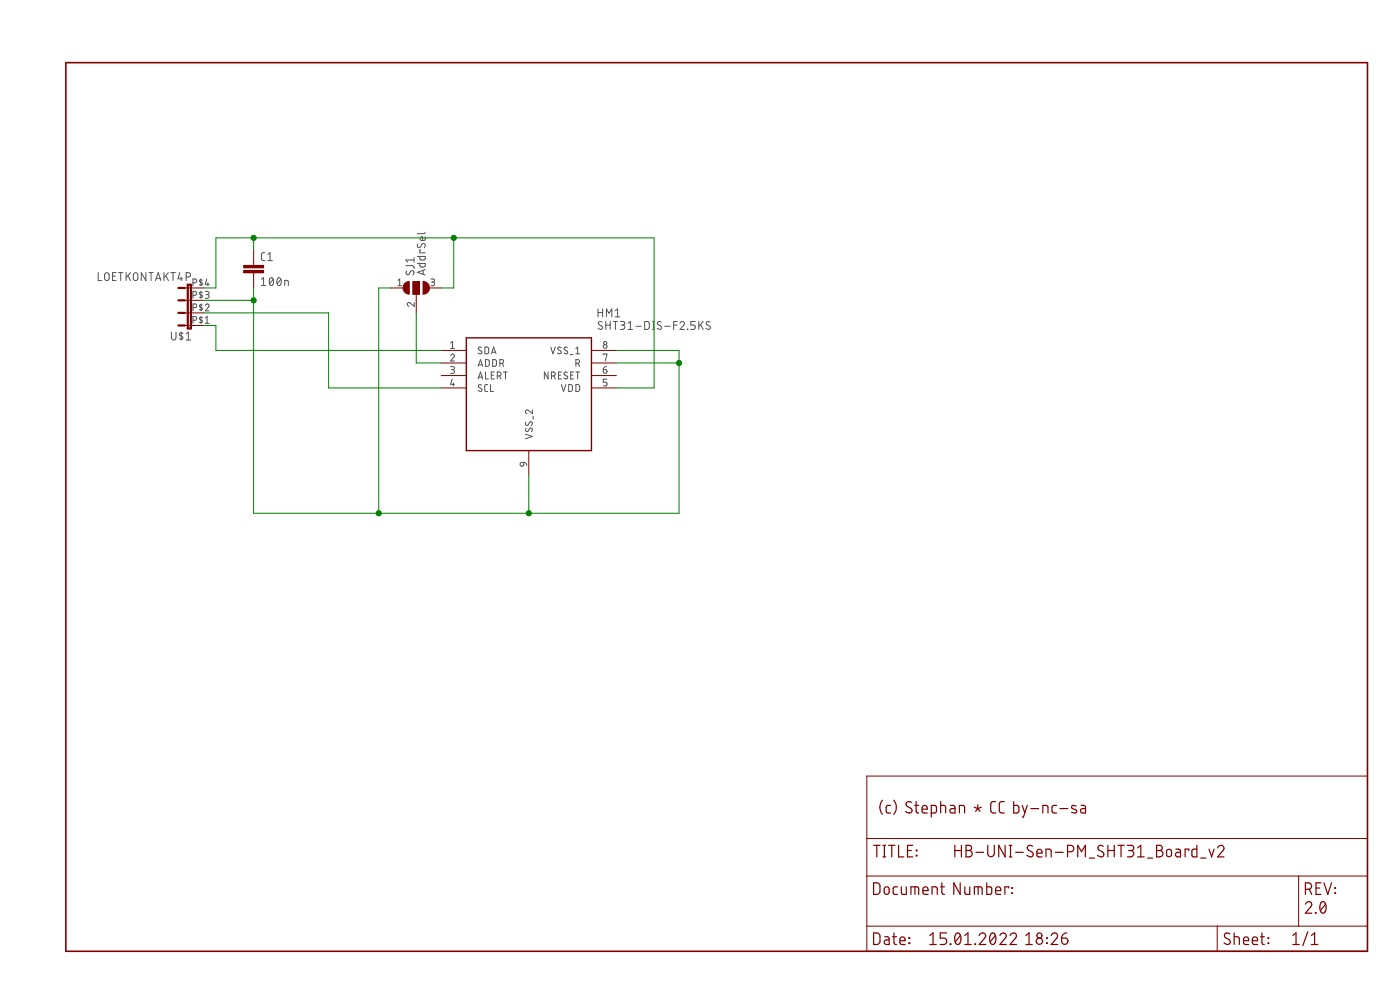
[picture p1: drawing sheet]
<?xml version="1.0" encoding="utf-8"?>
<!DOCTYPE eagle SYSTEM "eagle.dtd">
<eagle version="8.7.1">
<drawing>
<settings>
<setting alwaysvectorfont="yes"/>
<setting verticaltext="up"/>
</settings>
<grid distance="0.1" unitdist="inch" unit="inch" style="lines" multiple="1" display="no" altdistance="0.01" altunitdist="inch" altunit="inch"/>
<schematic xreflabel="%F%N/%S.%C%R" xrefpart="/%S.%C%R">
<libraries>
<library name="rcl">
<symbols>
<symbol name="C-EU">
<wire x1="0" y1="0" x2="0" y2="-0.508" width="0.1524" layer="94"/>
<wire x1="0" y1="-2.54" x2="0" y2="-2.032" width="0.1524" layer="94"/>
<text x="1.524" y="0.381" size="1.778" layer="95">&gt;NAME</text>
<text x="1.524" y="-4.699" size="1.778" layer="96">&gt;VALUE</text>
<rectangle x1="-2.032" y1="-2.032" x2="2.032" y2="-1.524" layer="94"/>
<rectangle x1="-2.032" y1="-1.016" x2="2.032" y2="-0.508" layer="94"/>
<pin name="1" x="0" y="2.54" visible="off" length="short" direction="pas" swaplevel="1" rot="R270"/>
<pin name="2" x="0" y="-5.08" visible="off" length="short" direction="pas" swaplevel="1" rot="R90"/>
</symbol>
</symbols>
<devicesets>
<deviceset name="C-EU" prefix="C" uservalue="yes">
<gates>
<gate name="G$1" symbol="C-EU" x="0" y="0"/>
</gates>
<devices>
<device name="C0402" package="C0402">
<connects>
<connect gate="G$1" pin="1" pad="1"/>
<connect gate="G$1" pin="2" pad="2"/>
</connects>
<technologies>
<technology name=""/>
</technologies>
</device>
<device name="C0504" package="C0504">
<connects>
<connect gate="G$1" pin="1" pad="1"/>
<connect gate="G$1" pin="2" pad="2"/>
</connects>
<technologies>
<technology name=""/>
</technologies>
</device>
<device name="C0603" package="C0603">
<connects>
<connect gate="G$1" pin="1" pad="1"/>
<connect gate="G$1" pin="2" pad="2"/>
</connects>
<technologies>
<technology name=""/>
</technologies>
</device>
<device name="C0805" package="C0805">
<connects>
<connect gate="G$1" pin="1" pad="1"/>
<connect gate="G$1" pin="2" pad="2"/>
</connects>
<technologies>
<technology name=""/>
</technologies>
</device>
<device name="C1005" package="C1005">
<connects>
<connect gate="G$1" pin="1" pad="1"/>
<connect gate="G$1" pin="2" pad="2"/>
</connects>
<technologies>
<technology name=""/>
</technologies>
</device>
<device name="C1206" package="C1206">
<connects>
<connect gate="G$1" pin="1" pad="1"/>
<connect gate="G$1" pin="2" pad="2"/>
</connects>
<technologies>
<technology name=""/>
</technologies>
</device>
<device name="C1210" package="C1210">
<connects>
<connect gate="G$1" pin="1" pad="1"/>
<connect gate="G$1" pin="2" pad="2"/>
</connects>
<technologies>
<technology name=""/>
</technologies>
</device>
<device name="C1310" package="C1310">
<connects>
<connect gate="G$1" pin="1" pad="1"/>
<connect gate="G$1" pin="2" pad="2"/>
</connects>
<technologies>
<technology name=""/>
</technologies>
</device>
<device name="C1608" package="C1608">
<connects>
<connect gate="G$1" pin="1" pad="1"/>
<connect gate="G$1" pin="2" pad="2"/>
</connects>
<technologies>
<technology name=""/>
</technologies>
</device>
<device name="C1812" package="C1812">
<connects>
<connect gate="G$1" pin="1" pad="1"/>
<connect gate="G$1" pin="2" pad="2"/>
</connects>
<technologies>
<technology name=""/>
</technologies>
</device>
<device name="C1825" package="C1825">
<connects>
<connect gate="G$1" pin="1" pad="1"/>
<connect gate="G$1" pin="2" pad="2"/>
</connects>
<technologies>
<technology name=""/>
</technologies>
</device>
<device name="C2012" package="C2012">
<connects>
<connect gate="G$1" pin="1" pad="1"/>
<connect gate="G$1" pin="2" pad="2"/>
</connects>
<technologies>
<technology name=""/>
</technologies>
</device>
<device name="C3216" package="C3216">
<connects>
<connect gate="G$1" pin="1" pad="1"/>
<connect gate="G$1" pin="2" pad="2"/>
</connects>
<technologies>
<technology name=""/>
</technologies>
</device>
<device name="C3225" package="C3225">
<connects>
<connect gate="G$1" pin="1" pad="1"/>
<connect gate="G$1" pin="2" pad="2"/>
</connects>
<technologies>
<technology name=""/>
</technologies>
</device>
<device name="C4532" package="C4532">
<connects>
<connect gate="G$1" pin="1" pad="1"/>
<connect gate="G$1" pin="2" pad="2"/>
</connects>
<technologies>
<technology name=""/>
</technologies>
</device>
<device name="C4564" package="C4564">
<connects>
<connect gate="G$1" pin="1" pad="1"/>
<connect gate="G$1" pin="2" pad="2"/>
</connects>
<technologies>
<technology name=""/>
</technologies>
</device>
<device name="025-024X044" package="C025-024X044">
<connects>
<connect gate="G$1" pin="1" pad="1"/>
<connect gate="G$1" pin="2" pad="2"/>
</connects>
<technologies>
<technology name=""/>
</technologies>
</device>
<device name="025-025X050" package="C025-025X050">
<connects>
<connect gate="G$1" pin="1" pad="1"/>
<connect gate="G$1" pin="2" pad="2"/>
</connects>
<technologies>
<technology name=""/>
</technologies>
</device>
<device name="025-030X050" package="C025-030X050">
<connects>
<connect gate="G$1" pin="1" pad="1"/>
<connect gate="G$1" pin="2" pad="2"/>
</connects>
<technologies>
<technology name=""/>
</technologies>
</device>
<device name="025-040X050" package="C025-040X050">
<connects>
<connect gate="G$1" pin="1" pad="1"/>
<connect gate="G$1" pin="2" pad="2"/>
</connects>
<technologies>
<technology name=""/>
</technologies>
</device>
<device name="025-050X050" package="C025-050X050">
<connects>
<connect gate="G$1" pin="1" pad="1"/>
<connect gate="G$1" pin="2" pad="2"/>
</connects>
<technologies>
<technology name=""/>
</technologies>
</device>
<device name="025-060X050" package="C025-060X050">
<connects>
<connect gate="G$1" pin="1" pad="1"/>
<connect gate="G$1" pin="2" pad="2"/>
</connects>
<technologies>
<technology name=""/>
</technologies>
</device>
<device name="C025_050-024X070" package="C025_050-024X070">
<connects>
<connect gate="G$1" pin="1" pad="1"/>
<connect gate="G$1" pin="2" pad="2"/>
</connects>
<technologies>
<technology name=""/>
</technologies>
</device>
<device name="025_050-025X075" package="C025_050-025X075">
<connects>
<connect gate="G$1" pin="1" pad="1"/>
<connect gate="G$1" pin="2" pad="2"/>
</connects>
<technologies>
<technology name=""/>
</technologies>
</device>
<device name="025_050-035X075" package="C025_050-035X075">
<connects>
<connect gate="G$1" pin="1" pad="1"/>
<connect gate="G$1" pin="2" pad="2"/>
</connects>
<technologies>
<technology name=""/>
</technologies>
</device>
<device name="025_050-045X075" package="C025_050-045X075">
<connects>
<connect gate="G$1" pin="1" pad="1"/>
<connect gate="G$1" pin="2" pad="2"/>
</connects>
<technologies>
<technology name=""/>
</technologies>
</device>
<device name="025_050-055X075" package="C025_050-055X075">
<connects>
<connect gate="G$1" pin="1" pad="1"/>
<connect gate="G$1" pin="2" pad="2"/>
</connects>
<technologies>
<technology name=""/>
</technologies>
</device>
<device name="050-024X044" package="C050-024X044">
<connects>
<connect gate="G$1" pin="1" pad="1"/>
<connect gate="G$1" pin="2" pad="2"/>
</connects>
<technologies>
<technology name=""/>
</technologies>
</device>
<device name="050-025X075" package="C050-025X075">
<connects>
<connect gate="G$1" pin="1" pad="1"/>
<connect gate="G$1" pin="2" pad="2"/>
</connects>
<technologies>
<technology name=""/>
</technologies>
</device>
<device name="050-045X075" package="C050-045X075">
<connects>
<connect gate="G$1" pin="1" pad="1"/>
<connect gate="G$1" pin="2" pad="2"/>
</connects>
<technologies>
<technology name=""/>
</technologies>
</device>
<device name="050-030X075" package="C050-030X075">
<connects>
<connect gate="G$1" pin="1" pad="1"/>
<connect gate="G$1" pin="2" pad="2"/>
</connects>
<technologies>
<technology name=""/>
</technologies>
</device>
<device name="050-050X075" package="C050-050X075">
<connects>
<connect gate="G$1" pin="1" pad="1"/>
<connect gate="G$1" pin="2" pad="2"/>
</connects>
<technologies>
<technology name=""/>
</technologies>
</device>
<device name="050-055X075" package="C050-055X075">
<connects>
<connect gate="G$1" pin="1" pad="1"/>
<connect gate="G$1" pin="2" pad="2"/>
</connects>
<technologies>
<technology name=""/>
</technologies>
</device>
<device name="050-075X075" package="C050-075X075">
<connects>
<connect gate="G$1" pin="1" pad="1"/>
<connect gate="G$1" pin="2" pad="2"/>
</connects>
<technologies>
<technology name=""/>
</technologies>
</device>
<device name="050H075X075" package="C050H075X075">
<connects>
<connect gate="G$1" pin="1" pad="1"/>
<connect gate="G$1" pin="2" pad="2"/>
</connects>
<technologies>
<technology name=""/>
</technologies>
</device>
<device name="075-032X103" package="C075-032X103">
<connects>
<connect gate="G$1" pin="1" pad="1"/>
<connect gate="G$1" pin="2" pad="2"/>
</connects>
<technologies>
<technology name=""/>
</technologies>
</device>
<device name="075-042X103" package="C075-042X103">
<connects>
<connect gate="G$1" pin="1" pad="1"/>
<connect gate="G$1" pin="2" pad="2"/>
</connects>
<technologies>
<technology name=""/>
</technologies>
</device>
<device name="075-052X106" package="C075-052X106">
<connects>
<connect gate="G$1" pin="1" pad="1"/>
<connect gate="G$1" pin="2" pad="2"/>
</connects>
<technologies>
<technology name=""/>
</technologies>
</device>
<device name="102-043X133" package="C102-043X133">
<connects>
<connect gate="G$1" pin="1" pad="1"/>
<connect gate="G$1" pin="2" pad="2"/>
</connects>
<technologies>
<technology name=""/>
</technologies>
</device>
<device name="102-054X133" package="C102-054X133">
<connects>
<connect gate="G$1" pin="1" pad="1"/>
<connect gate="G$1" pin="2" pad="2"/>
</connects>
<technologies>
<technology name=""/>
</technologies>
</device>
<device name="102-064X133" package="C102-064X133">
<connects>
<connect gate="G$1" pin="1" pad="1"/>
<connect gate="G$1" pin="2" pad="2"/>
</connects>
<technologies>
<technology name=""/>
</technologies>
</device>
<device name="102_152-062X184" package="C102_152-062X184">
<connects>
<connect gate="G$1" pin="1" pad="1"/>
<connect gate="G$1" pin="2" pad="2"/>
</connects>
<technologies>
<technology name=""/>
</technologies>
</device>
<device name="150-054X183" package="C150-054X183">
<connects>
<connect gate="G$1" pin="1" pad="1"/>
<connect gate="G$1" pin="2" pad="2"/>
</connects>
<technologies>
<technology name=""/>
</technologies>
</device>
<device name="150-064X183" package="C150-064X183">
<connects>
<connect gate="G$1" pin="1" pad="1"/>
<connect gate="G$1" pin="2" pad="2"/>
</connects>
<technologies>
<technology name=""/>
</technologies>
</device>
<device name="150-072X183" package="C150-072X183">
<connects>
<connect gate="G$1" pin="1" pad="1"/>
<connect gate="G$1" pin="2" pad="2"/>
</connects>
<technologies>
<technology name=""/>
</technologies>
</device>
<device name="150-084X183" package="C150-084X183">
<connects>
<connect gate="G$1" pin="1" pad="1"/>
<connect gate="G$1" pin="2" pad="2"/>
</connects>
<technologies>
<technology name=""/>
</technologies>
</device>
<device name="150-091X182" package="C150-091X182">
<connects>
<connect gate="G$1" pin="1" pad="1"/>
<connect gate="G$1" pin="2" pad="2"/>
</connects>
<technologies>
<technology name=""/>
</technologies>
</device>
<device name="225-062X268" package="C225-062X268">
<connects>
<connect gate="G$1" pin="1" pad="1"/>
<connect gate="G$1" pin="2" pad="2"/>
</connects>
<technologies>
<technology name=""/>
</technologies>
</device>
<device name="225-074X268" package="C225-074X268">
<connects>
<connect gate="G$1" pin="1" pad="1"/>
<connect gate="G$1" pin="2" pad="2"/>
</connects>
<technologies>
<technology name=""/>
</technologies>
</device>
<device name="225-087X268" package="C225-087X268">
<connects>
<connect gate="G$1" pin="1" pad="1"/>
<connect gate="G$1" pin="2" pad="2"/>
</connects>
<technologies>
<technology name=""/>
</technologies>
</device>
<device name="225-108X268" package="C225-108X268">
<connects>
<connect gate="G$1" pin="1" pad="1"/>
<connect gate="G$1" pin="2" pad="2"/>
</connects>
<technologies>
<technology name=""/>
</technologies>
</device>
<device name="225-113X268" package="C225-113X268">
<connects>
<connect gate="G$1" pin="1" pad="1"/>
<connect gate="G$1" pin="2" pad="2"/>
</connects>
<technologies>
<technology name=""/>
</technologies>
</device>
<device name="275-093X316" package="C275-093X316">
<connects>
<connect gate="G$1" pin="1" pad="1"/>
<connect gate="G$1" pin="2" pad="2"/>
</connects>
<technologies>
<technology name=""/>
</technologies>
</device>
<device name="275-113X316" package="C275-113X316">
<connects>
<connect gate="G$1" pin="1" pad="1"/>
<connect gate="G$1" pin="2" pad="2"/>
</connects>
<technologies>
<technology name=""/>
</technologies>
</device>
<device name="275-134X316" package="C275-134X316">
<connects>
<connect gate="G$1" pin="1" pad="1"/>
<connect gate="G$1" pin="2" pad="2"/>
</connects>
<technologies>
<technology name=""/>
</technologies>
</device>
<device name="275-205X316" package="C275-205X316">
<connects>
<connect gate="G$1" pin="1" pad="1"/>
<connect gate="G$1" pin="2" pad="2"/>
</connects>
<technologies>
<technology name=""/>
</technologies>
</device>
<device name="325-137X374" package="C325-137X374">
<connects>
<connect gate="G$1" pin="1" pad="1"/>
<connect gate="G$1" pin="2" pad="2"/>
</connects>
<technologies>
<technology name=""/>
</technologies>
</device>
<device name="325-162X374" package="C325-162X374">
<connects>
<connect gate="G$1" pin="1" pad="1"/>
<connect gate="G$1" pin="2" pad="2"/>
</connects>
<technologies>
<technology name=""/>
</technologies>
</device>
<device name="325-182X374" package="C325-182X374">
<connects>
<connect gate="G$1" pin="1" pad="1"/>
<connect gate="G$1" pin="2" pad="2"/>
</connects>
<technologies>
<technology name=""/>
</technologies>
</device>
<device name="375-192X418" package="C375-192X418">
<connects>
<connect gate="G$1" pin="1" pad="1"/>
<connect gate="G$1" pin="2" pad="2"/>
</connects>
<technologies>
<technology name=""/>
</technologies>
</device>
<device name="375-203X418" package="C375-203X418">
<connects>
<connect gate="G$1" pin="1" pad="1"/>
<connect gate="G$1" pin="2" pad="2"/>
</connects>
<technologies>
<technology name=""/>
</technologies>
</device>
<device name="050-035X075" package="C050-035X075">
<connects>
<connect gate="G$1" pin="1" pad="1"/>
<connect gate="G$1" pin="2" pad="2"/>
</connects>
<technologies>
<technology name=""/>
</technologies>
</device>
<device name="375-155X418" package="C375-155X418">
<connects>
<connect gate="G$1" pin="1" pad="1"/>
<connect gate="G$1" pin="2" pad="2"/>
</connects>
<technologies>
<technology name=""/>
</technologies>
</device>
<device name="075-063X106" package="C075-063X106">
<connects>
<connect gate="G$1" pin="1" pad="1"/>
<connect gate="G$1" pin="2" pad="2"/>
</connects>
<technologies>
<technology name=""/>
</technologies>
</device>
<device name="275-154X316" package="C275-154X316">
<connects>
<connect gate="G$1" pin="1" pad="1"/>
<connect gate="G$1" pin="2" pad="2"/>
</connects>
<technologies>
<technology name=""/>
</technologies>
</device>
<device name="275-173X316" package="C275-173X316">
<connects>
<connect gate="G$1" pin="1" pad="1"/>
<connect gate="G$1" pin="2" pad="2"/>
</connects>
<technologies>
<technology name=""/>
</technologies>
</device>
<device name="C0402K" package="C0402K">
<connects>
<connect gate="G$1" pin="1" pad="1"/>
<connect gate="G$1" pin="2" pad="2"/>
</connects>
<technologies>
<technology name=""/>
</technologies>
</device>
<device name="C0603K" package="C0603K">
<connects>
<connect gate="G$1" pin="1" pad="1"/>
<connect gate="G$1" pin="2" pad="2"/>
</connects>
<technologies>
<technology name=""/>
</technologies>
</device>
<device name="C0805K" package="C0805K">
<connects>
<connect gate="G$1" pin="1" pad="1"/>
<connect gate="G$1" pin="2" pad="2"/>
</connects>
<technologies>
<technology name=""/>
</technologies>
</device>
<device name="C1206K" package="C1206K">
<connects>
<connect gate="G$1" pin="1" pad="1"/>
<connect gate="G$1" pin="2" pad="2"/>
</connects>
<technologies>
<technology name=""/>
</technologies>
</device>
<device name="C1210K" package="C1210K">
<connects>
<connect gate="G$1" pin="1" pad="1"/>
<connect gate="G$1" pin="2" pad="2"/>
</connects>
<technologies>
<technology name=""/>
</technologies>
</device>
<device name="C1812K" package="C1812K">
<connects>
<connect gate="G$1" pin="1" pad="1"/>
<connect gate="G$1" pin="2" pad="2"/>
</connects>
<technologies>
<technology name=""/>
</technologies>
</device>
<device name="C1825K" package="C1825K">
<connects>
<connect gate="G$1" pin="1" pad="1"/>
<connect gate="G$1" pin="2" pad="2"/>
</connects>
<technologies>
<technology name=""/>
</technologies>
</device>
<device name="C2220K" package="C2220K">
<connects>
<connect gate="G$1" pin="1" pad="1"/>
<connect gate="G$1" pin="2" pad="2"/>
</connects>
<technologies>
<technology name=""/>
</technologies>
</device>
<device name="C2225K" package="C2225K">
<connects>
<connect gate="G$1" pin="1" pad="1"/>
<connect gate="G$1" pin="2" pad="2"/>
</connects>
<technologies>
<technology name=""/>
</technologies>
</device>
</devices>
</deviceset>
</devicesets>
</library>
<library name="frames">
<symbols>
<symbol name="DINA4_L">
<frame x1="0" y1="0" x2="264.16" y2="180.34" columns="4" rows="4" layer="94" border-left="no" border-top="no" border-right="no" border-bottom="no"/>
</symbol>
<symbol name="DOCFIELD">
<wire x1="0" y1="0" x2="71.12" y2="0" width="0.1016" layer="94"/>
<wire x1="101.6" y1="15.24" x2="87.63" y2="15.24" width="0.1016" layer="94"/>
<wire x1="0" y1="0" x2="0" y2="5.08" width="0.1016" layer="94"/>
<wire x1="0" y1="5.08" x2="71.12" y2="5.08" width="0.1016" layer="94"/>
<wire x1="0" y1="5.08" x2="0" y2="15.24" width="0.1016" layer="94"/>
<wire x1="101.6" y1="15.24" x2="101.6" y2="5.08" width="0.1016" layer="94"/>
<wire x1="71.12" y1="5.08" x2="71.12" y2="0" width="0.1016" layer="94"/>
<wire x1="71.12" y1="5.08" x2="87.63" y2="5.08" width="0.1016" layer="94"/>
<wire x1="71.12" y1="0" x2="101.6" y2="0" width="0.1016" layer="94"/>
<wire x1="87.63" y1="15.24" x2="87.63" y2="5.08" width="0.1016" layer="94"/>
<wire x1="87.63" y1="15.24" x2="0" y2="15.24" width="0.1016" layer="94"/>
<wire x1="87.63" y1="5.08" x2="101.6" y2="5.08" width="0.1016" layer="94"/>
<wire x1="101.6" y1="5.08" x2="101.6" y2="0" width="0.1016" layer="94"/>
<wire x1="0" y1="15.24" x2="0" y2="22.86" width="0.1016" layer="94"/>
<wire x1="101.6" y1="35.56" x2="0" y2="35.56" width="0.1016" layer="94"/>
<wire x1="101.6" y1="35.56" x2="101.6" y2="22.86" width="0.1016" layer="94"/>
<wire x1="0" y1="22.86" x2="101.6" y2="22.86" width="0.1016" layer="94"/>
<wire x1="0" y1="22.86" x2="0" y2="35.56" width="0.1016" layer="94"/>
<wire x1="101.6" y1="22.86" x2="101.6" y2="15.24" width="0.1016" layer="94"/>
<text x="1.27" y="1.27" size="2.54" layer="94">Date:</text>
<text x="12.7" y="1.27" size="2.54" layer="94">&gt;LAST_DATE_TIME</text>
<text x="72.39" y="1.27" size="2.54" layer="94">Sheet:</text>
<text x="86.36" y="1.27" size="2.54" layer="94">&gt;SHEET</text>
<text x="88.9" y="11.43" size="2.54" layer="94">REV:</text>
<text x="1.27" y="19.05" size="2.54" layer="94">TITLE:</text>
<text x="1.27" y="11.43" size="2.54" layer="94">Document Number:</text>
<text x="17.78" y="19.05" size="2.54" layer="94">&gt;DRAWING_NAME</text>
</symbol>
</symbols>
<devicesets>
<deviceset name="DINA4_L" prefix="FRAME" uservalue="yes">
<gates>
<gate name="G$1" symbol="DINA4_L" x="0" y="0"/>
<gate name="G$2" symbol="DOCFIELD" x="162.56" y="0" addlevel="must"/>
</gates>
<devices>
<device name="">
<technologies>
<technology name=""/>
</technologies>
</device>
</devices>
</deviceset>
</devicesets>
</library>
<library name="SamacSys_Parts">
<symbols>
<symbol name="SHT31-DIS-F2.5KS">
<wire x1="5.08" y1="2.54" x2="30.48" y2="2.54" width="0.254" layer="94"/>
<wire x1="30.48" y1="-20.32" x2="30.48" y2="2.54" width="0.254" layer="94"/>
<wire x1="30.48" y1="-20.32" x2="5.08" y2="-20.32" width="0.254" layer="94"/>
<wire x1="5.08" y1="2.54" x2="5.08" y2="-20.32" width="0.254" layer="94"/>
<text x="31.75" y="7.62" size="1.778" layer="95" align="center-left">&gt;NAME</text>
<text x="31.75" y="5.08" size="1.778" layer="96" align="center-left">&gt;VALUE</text>
<pin name="SDA" x="0" y="0" length="middle"/>
<pin name="ADDR" x="0" y="-2.54" length="middle" direction="in"/>
<pin name="ALERT" x="0" y="-5.08" length="middle" direction="out"/>
<pin name="SCL" x="0" y="-7.62" length="middle"/>
<pin name="VSS_2" x="17.78" y="-25.4" length="middle" direction="pwr" rot="R90"/>
<pin name="VSS_1" x="35.56" y="0" length="middle" direction="pwr" rot="R180"/>
<pin name="R" x="35.56" y="-2.54" length="middle" rot="R180"/>
<pin name="NRESET" x="35.56" y="-5.08" length="middle" direction="in" rot="R180"/>
<pin name="VDD" x="35.56" y="-7.62" length="middle" direction="pwr" rot="R180"/>
</symbol>
</symbols>
<devicesets>
<deviceset name="SHT31-DIS-F2.5KS" prefix="HM">
<gates>
<gate name="G$1" symbol="SHT31-DIS-F2.5KS" x="0" y="0"/>
</gates>
<devices>
<device name="" package="SON50P250X250X90-9N">
<connects>
<connect gate="G$1" pin="ADDR" pad="2"/>
<connect gate="G$1" pin="ALERT" pad="3"/>
<connect gate="G$1" pin="NRESET" pad="6"/>
<connect gate="G$1" pin="R" pad="7"/>
<connect gate="G$1" pin="SCL" pad="4"/>
<connect gate="G$1" pin="SDA" pad="1"/>
<connect gate="G$1" pin="VDD" pad="5"/>
<connect gate="G$1" pin="VSS_1" pad="8"/>
<connect gate="G$1" pin="VSS_2" pad="9"/>
</connects>
<technologies>
<technology name="">
<attribute name="ARROW_PART_NUMBER" value="SHT31-DIS-F2.5KS" constant="no"/>
<attribute name="ARROW_PRICE-STOCK" value="https://www.arrow.com/en/products/sht31-dis-f2.5ks/sensirion-ag" constant="no"/>
<attribute name="DESCRIPTION" value="Board Mount Humidity Sensors SHT3x Humidity and Temperature Sensor" constant="no"/>
<attribute name="HEIGHT" value="0.9mm" constant="no"/>
<attribute name="MANUFACTURER_NAME" value="Sensirion" constant="no"/>
<attribute name="MANUFACTURER_PART_NUMBER" value="SHT31-DIS-F2.5kS" constant="no"/>
<attribute name="MOUSER_PART_NUMBER" value="403-SHT31-DIS-F" constant="no"/>
<attribute name="MOUSER_PRICE-STOCK" value="https://www.mouser.co.uk/ProductDetail/Sensirion/SHT31-DIS-F25kS?qs=SiS427jF8nOsxbyIRpupXg%3D%3D" constant="no"/>
</technology>
</technologies>
</device>
</devices>
</deviceset>
</devicesets>
</library>
<library name="jumper">
<symbols>
<symbol name="SJ_2">
<wire x1="-0.635" y1="-1.397" x2="0.635" y2="-1.397" width="1.27" layer="94" curve="180" cap="flat"/>
<wire x1="-0.635" y1="1.397" x2="0.635" y2="1.397" width="1.27" layer="94" curve="-180" cap="flat"/>
<wire x1="1.27" y1="-0.635" x2="-1.27" y2="-0.635" width="0.1524" layer="94"/>
<wire x1="-1.27" y1="-0.635" x2="-1.27" y2="0" width="0.1524" layer="94"/>
<wire x1="-1.27" y1="0" x2="-1.27" y2="0.635" width="0.1524" layer="94"/>
<wire x1="-1.27" y1="0.635" x2="1.27" y2="0.635" width="0.1524" layer="94"/>
<wire x1="1.27" y1="0.635" x2="1.27" y2="-0.635" width="0.1524" layer="94"/>
<wire x1="-2.54" y1="0" x2="-1.27" y2="0" width="0.1524" layer="94"/>
<text x="2.54" y="0.381" size="1.778" layer="95">&gt;NAME</text>
<text x="2.54" y="-1.905" size="1.778" layer="96">&gt;VALUE</text>
<rectangle x1="-1.27" y1="-0.635" x2="1.27" y2="0.635" layer="94"/>
<pin name="3" x="0" y="-5.08" visible="pad" length="short" direction="pas" rot="R90"/>
<pin name="1" x="0" y="5.08" visible="pad" length="short" direction="pas" rot="R270"/>
<pin name="2" x="-5.08" y="0" visible="pad" length="short" direction="pas"/>
</symbol>
</symbols>
<devicesets>
<deviceset name="SJ2W" prefix="SJ" uservalue="yes">
<gates>
<gate name="G$1" symbol="SJ_2" x="0" y="0"/>
</gates>
<devices>
<device name="W" package="SJ_2W">
<connects>
<connect gate="G$1" pin="1" pad="1"/>
<connect gate="G$1" pin="2" pad="2"/>
<connect gate="G$1" pin="3" pad="3"/>
</connects>
<package3dinstances>
<package3dinstance package3d_urn="urn:adsk.eagle:package:15476/1"/>
</package3dinstances>
<technologies>
<technology name=""/>
</technologies>
</device>
<device name="" package="SJ_2">
<connects>
<connect gate="G$1" pin="1" pad="1"/>
<connect gate="G$1" pin="2" pad="2"/>
<connect gate="G$1" pin="3" pad="3"/>
</connects>
<package3dinstances>
<package3dinstance package3d_urn="urn:adsk.eagle:package:15474/1"/>
</package3dinstances>
<technologies>
<technology name=""/>
</technologies>
</device>
</devices>
</deviceset>
</devicesets>
</library>
<library name="StephansLib">
<symbols>
<symbol name="JP4E">
<wire x1="2.54" y1="0" x2="2.54" y2="1.27" width="0.1524" layer="94"/>
<wire x1="0" y1="0" x2="0" y2="1.27" width="0.1524" layer="94"/>
<wire x1="-2.54" y1="0" x2="-2.54" y2="1.27" width="0.1524" layer="94"/>
<wire x1="2.54" y1="2.54" x2="2.54" y2="1.27" width="0.4064" layer="94"/>
<wire x1="0" y1="2.54" x2="0" y2="1.27" width="0.4064" layer="94"/>
<wire x1="-2.54" y1="2.54" x2="-2.54" y2="1.27" width="0.4064" layer="94"/>
<wire x1="-3.175" y1="0" x2="5.08" y2="0" width="0.4064" layer="94"/>
<wire x1="5.08" y1="0" x2="5.715" y2="0" width="0.4064" layer="94"/>
<wire x1="5.715" y1="0" x2="5.715" y2="0.635" width="0.4064" layer="94"/>
<wire x1="5.715" y1="0.635" x2="-3.175" y2="0.635" width="0.4064" layer="94"/>
<wire x1="-3.175" y1="0.635" x2="-3.175" y2="0" width="0.4064" layer="94"/>
<wire x1="5.08" y1="2.54" x2="5.08" y2="1.27" width="0.4064" layer="94"/>
<wire x1="5.08" y1="0" x2="5.08" y2="1.27" width="0.1524" layer="94"/>
<text x="-3.81" y="0" size="1.778" layer="95" rot="R90">&gt;NAME</text>
<text x="8.255" y="0" size="1.778" layer="96" rot="R90">&gt;VALUE</text>
<pin name="1" x="-2.54" y="-2.54" visible="pad" length="short" direction="pas" rot="R90"/>
<pin name="2" x="0" y="-2.54" visible="pad" length="short" direction="pas" rot="R90"/>
<pin name="3" x="2.54" y="-2.54" visible="pad" length="short" direction="pas" rot="R90"/>
<pin name="4" x="5.08" y="-2.54" visible="pad" length="short" direction="pas" rot="R90"/>
</symbol>
</symbols>
<devicesets>
<deviceset name="LOETKONTAKT4P">
<gates>
<gate name="G$1" symbol="JP4E" x="2.54" y="2.54"/>
</gates>
<devices>
<device name="" package="LOETKONTAKT4P">
<connects>
<connect gate="G$1" pin="1" pad="P$1"/>
<connect gate="G$1" pin="2" pad="P$2"/>
<connect gate="G$1" pin="3" pad="P$3"/>
<connect gate="G$1" pin="4" pad="P$4"/>
</connects>
<technologies>
<technology name=""/>
</technologies>
</device>
</devices>
</deviceset>
</devicesets>
</library>
</libraries>
<attributes>
</attributes>
<variantdefs>
</variantdefs>
<classes>
<class number="0" name="default" width="0" drill="0">
</class>
</classes>
<parts>
<part name="C1" library="rcl" deviceset="C-EU" device="C0603K" value="100n"/>
<part name="FRAME1" library="frames" deviceset="DINA4_L" device="" value="Frame"/>
<part name="HM1" library="SamacSys_Parts" deviceset="SHT31-DIS-F2.5KS" device=""/>
<part name="SJ1" library="jumper" deviceset="SJ2W" device="" package3d_urn="urn:adsk.eagle:package:15474/1" value="AddrSel"/>
<part name="U$1" library="StephansLib" deviceset="LOETKONTAKT4P" device=""/>
</parts>
<sheets>
<sheet>
<plain>
<text x="167.64" y="25.4" size="2.54" layer="94">(c) Stephan * CC by-nc-sa</text>
<text x="254" y="5.08" size="2.54" layer="94">2.0</text>
</plain>
<instances>
<instance part="C1" gate="G$1" x="40.64" y="137.16"/>
<instance part="FRAME1" gate="G$1" x="2.54" y="-2.54"/>
<instance part="FRAME1" gate="G$2" x="165.1" y="-2.54"/>
<instance part="HM1" gate="G$1" x="78.74" y="119.38"/>
<instance part="SJ1" gate="G$1" x="73.66" y="132.08" rot="R90"/>
<instance part="U$1" gate="G$1" x="27.94" y="127" rot="R90"/>
</instances>
<busses>
</busses>
<nets>
<net name="GND" class="0">
<segment>
<wire x1="30.48" y1="129.54" x2="40.64" y2="129.54" width="0.1524" layer="91"/>
<pinref part="C1" gate="G$1" pin="2"/>
<wire x1="40.64" y1="132.08" x2="40.64" y2="129.54" width="0.1524" layer="91"/>
<junction x="40.64" y="129.54"/>
<wire x1="40.64" y1="129.54" x2="40.64" y2="86.36" width="0.1524" layer="91"/>
<wire x1="40.64" y1="86.36" x2="66.04" y2="86.36" width="0.1524" layer="91"/>
<pinref part="HM1" gate="G$1" pin="VSS_2"/>
<wire x1="66.04" y1="86.36" x2="96.52" y2="86.36" width="0.1524" layer="91"/>
<wire x1="96.52" y1="86.36" x2="127" y2="86.36" width="0.1524" layer="91"/>
<wire x1="96.52" y1="93.98" x2="96.52" y2="86.36" width="0.1524" layer="91"/>
<junction x="96.52" y="86.36"/>
<pinref part="HM1" gate="G$1" pin="VSS_1"/>
<wire x1="114.3" y1="119.38" x2="127" y2="119.38" width="0.1524" layer="91"/>
<wire x1="127" y1="119.38" x2="127" y2="116.84" width="0.1524" layer="91"/>
<pinref part="HM1" gate="G$1" pin="R"/>
<wire x1="127" y1="116.84" x2="127" y2="86.36" width="0.1524" layer="91"/>
<wire x1="114.3" y1="116.84" x2="127" y2="116.84" width="0.1524" layer="91"/>
<junction x="127" y="116.84"/>
<pinref part="SJ1" gate="G$1" pin="1"/>
<wire x1="68.58" y1="132.08" x2="66.04" y2="132.08" width="0.1524" layer="91"/>
<wire x1="66.04" y1="132.08" x2="66.04" y2="86.36" width="0.1524" layer="91"/>
<junction x="66.04" y="86.36"/>
<pinref part="U$1" gate="G$1" pin="3"/>
</segment>
</net>
<net name="3V3" class="0">
<segment>
<wire x1="30.48" y1="132.08" x2="33.02" y2="132.08" width="0.1524" layer="91"/>
<wire x1="33.02" y1="132.08" x2="33.02" y2="142.24" width="0.1524" layer="91"/>
<wire x1="33.02" y1="142.24" x2="40.64" y2="142.24" width="0.1524" layer="91"/>
<wire x1="40.64" y1="142.24" x2="81.28" y2="142.24" width="0.1524" layer="91"/>
<pinref part="C1" gate="G$1" pin="1"/>
<wire x1="81.28" y1="142.24" x2="121.92" y2="142.24" width="0.1524" layer="91"/>
<wire x1="40.64" y1="139.7" x2="40.64" y2="142.24" width="0.1524" layer="91"/>
<junction x="40.64" y="142.24"/>
<pinref part="HM1" gate="G$1" pin="VDD"/>
<wire x1="114.3" y1="111.76" x2="121.92" y2="111.76" width="0.1524" layer="91"/>
<wire x1="121.92" y1="111.76" x2="121.92" y2="142.24" width="0.1524" layer="91"/>
<pinref part="SJ1" gate="G$1" pin="3"/>
<wire x1="78.74" y1="132.08" x2="81.28" y2="132.08" width="0.1524" layer="91"/>
<wire x1="81.28" y1="132.08" x2="81.28" y2="142.24" width="0.1524" layer="91"/>
<junction x="81.28" y="142.24"/>
<pinref part="U$1" gate="G$1" pin="4"/>
</segment>
</net>
<net name="SCL" class="0">
<segment>
<wire x1="30.48" y1="127" x2="55.88" y2="127" width="0.1524" layer="91"/>
<wire x1="55.88" y1="127" x2="55.88" y2="111.76" width="0.1524" layer="91"/>
<pinref part="HM1" gate="G$1" pin="SCL"/>
<wire x1="55.88" y1="111.76" x2="78.74" y2="111.76" width="0.1524" layer="91"/>
<pinref part="U$1" gate="G$1" pin="2"/>
</segment>
</net>
<net name="SDA" class="0">
<segment>
<wire x1="30.48" y1="124.46" x2="33.02" y2="124.46" width="0.1524" layer="91"/>
<pinref part="HM1" gate="G$1" pin="SDA"/>
<wire x1="33.02" y1="124.46" x2="33.02" y2="119.38" width="0.1524" layer="91"/>
<wire x1="33.02" y1="119.38" x2="78.74" y2="119.38" width="0.1524" layer="91"/>
<pinref part="U$1" gate="G$1" pin="1"/>
</segment>
</net>
<net name="ADDR" class="0">
<segment>
<pinref part="HM1" gate="G$1" pin="ADDR"/>
<wire x1="78.74" y1="116.84" x2="73.66" y2="116.84" width="0.1524" layer="91"/>
<wire x1="73.66" y1="116.84" x2="73.66" y2="127" width="0.1524" layer="91"/>
<pinref part="SJ1" gate="G$1" pin="2"/>
</segment>
</net>
</nets>
</sheet>
</sheets>
<errors>
<approved hash="104,1,96.52,93.98,HM1,VSS_2,GND,,,"/>
<approved hash="104,1,114.3,119.38,HM1,VSS_1,GND,,,"/>
<approved hash="202,1,114.3,114.3,HM1,NRESET,,,,"/>
<approved hash="104,1,114.3,111.76,HM1,VDD,3V3,,,"/>
</errors>
</schematic>
</drawing>
<compatibility>
<note version="8.2" severity="warning">
Since Version 8.2, EAGLE supports online libraries. The ids
of those online libraries will not be understood (or retained)
with this version.
</note>
<note version="8.3" severity="warning">
Since Version 8.3, EAGLE supports URNs for individual library
assets (packages, symbols, and devices). The URNs of those assets
will not be understood (or retained) with this version.
</note>
<note version="8.3" severity="warning">
Since Version 8.3, EAGLE supports the association of 3D packages
with devices in libraries, schematics, and board files. Those 3D
packages will not be understood (or retained) with this version.
</note>
</compatibility>
</eagle>
